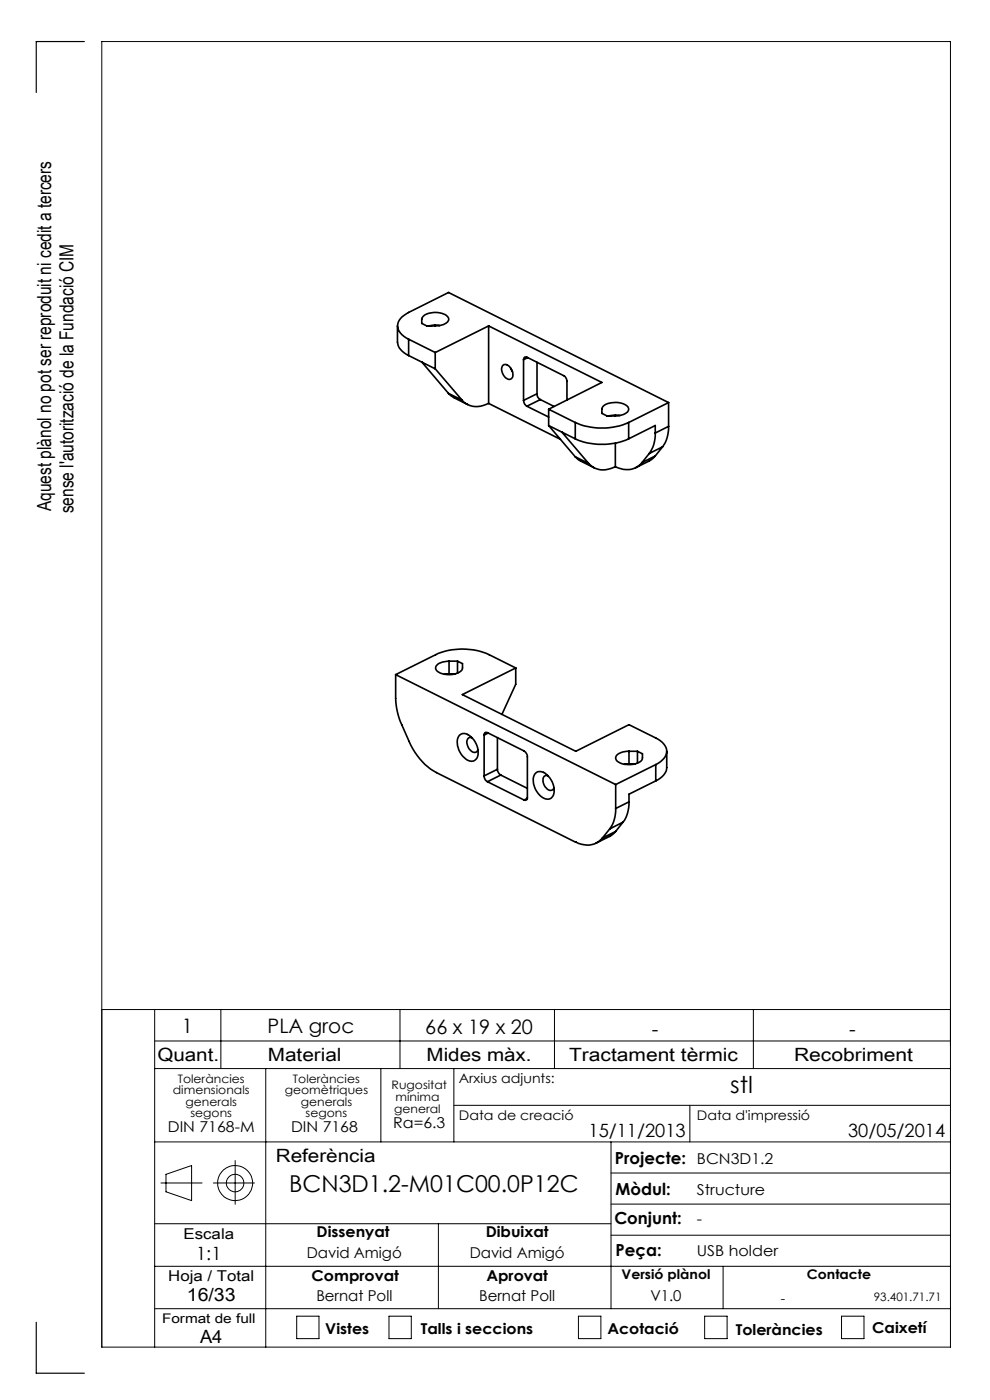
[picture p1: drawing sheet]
<svg xmlns="http://www.w3.org/2000/svg" width="210mm" height="297mm" viewBox="0 0 210 297" stroke-linecap="round" stroke-linejoin="round" font-family="sans-serif">
<g fill="none" stroke="#000" stroke-width=".21">
<path d="M21.6 214.2h180M32.8 214.2v71.6M46.8 214.2v12.5M84.8 214.2v12.5M117.6 214.2v12.5M159.8 214.2v12.5M32.8 220.8h168.8M32.8 226.7h168.8M56.4 226.7v59.1M80.8 226.7v15.5M96.3 226.7v15.5M96.3 234.5h105.3"/>
<path d="M146.3 234.5v7.7M32.8 259.6h96.8M32.8 242.2h168.8M34.1 251h8.8M35.2 249.1l5.4-1.8v7.4l-5.4-1.9zM45.3 251h8.7M49.9 246.2v9.3M93 259.6v18M129.6 242.2v35.4M129.6 255.4h72M129.6 248.8h72M32.8 277.6h168.8"/>
<path d="M32.8 268.6h168.8M62.9 279.2h4.8v4.8h-4.8zM82.5 279.2h4.7v4.8h-4.7zM122.7 279.2h4.8v4.8h-4.8zM129.6 262h72M149.5 279.2h4.7v4.8h-4.7zM153.4 268.6v9M178.5 279.2h4.8v4.8h-4.8zM21.6 285.8h180v-277h-180v277"/>
<circle cx="49.9" cy="251" r="3.7"/>
<circle cx="49.9" cy="251" r="1.86"/>
</g>
<path d="M17.9 8.8h-10.2v10.8M7.7 280.5v10.8h10.2" fill="none" stroke="#000" stroke-width=".25"/>
<g fill="none" stroke="#000" stroke-width=".35">
<path d="M84.3 69.1v3.5a3.7 3.7 0 0 0 2.4 2.8M86.7 72a3.3 3.3 0 0 1-2.3-3.3l.5-1.1 1.2-1 9-4.5 46.7 23.3M86.7 72l5.6 2.8M86.7 75.4l5.6 2.8M86.7 72v3.4M89.5 76.8l5.6 6.7M89.8 67.1a4.3 4.3 0 0 1 5.2 .1 1.1 1.1 0 0 1-.9 1.7l-.9 .2h-2.7l-1-.5v-1.1zM92.3 74.8v3.4M92.3 78.2l5.7 6.7M92.3 69l.1 .1M93.3 69.1l-1.3-.1-1 .1M103.6 69.1l24.1 12-11.3 5.7"/>
<path d="M103.6 69.1l-11.3 5.7M103.6 69.1v16.5M106.7 77.5a1.32 1.32 0 0 1 1.8 .8 1.36 1.36 0 0 1-.4 2.2 2.1 2.1 0 0 1-1.4-3zM108.3 78.1l.4 .7M111.1 76.3a.5 .5 0 0 1 .7-.5l7.8 3.9a1.47 1.47 0 0 1 .7 1.2v4M111.1 76.3v8.6M111.9 75.9l-.8 .4M113.9 76.9v6.6M95.1 83.5l1.3 .9 2.8 1.4M95.1 83.5l2.9 1.4M98 84.9a4.4 4.4 0 0 0 5.6 .7M103.6 85.6l15.3 7.6"/>
<path d="M111.1 84.9a1.46 1.46 0 0 0 .7 1.3M111.8 86.2l4.6 2.3M113.9 83.5a1.29 1.29 0 0 0 .7 1.3M113.9 83.5l-2.8 1.4M114.6 84.8l-2.8 1.4M114.6 84.8l2.9 1.4M116.4 86.8l5.6 2.8M116.4 90.3l5.6 2.8M116.4 86.8v3.5M116.4 90.3l5.6 6.6M119.2 91.7l5.6 6.6M122 89.6a14.4 14.4 0 0 0 11.4 0"/>
<path d="M122 93.1a14.4 14.4 0 0 0 11.4 0M122 96.9l.8 .7 3.3 1.7M122 89.6v3.5M122 96.9l2.8 1.4M124.8 98.3a4.5 4.5 0 0 0 5.7 .7M128 86.1a4.4 4.4 0 0 1 5.2 .2 1.14 1.14 0 0 1-1 1.6l-.4 .1a7.6 7.6 0 0 1-3.1 .2l-1-.5v-1.1zM130.5 88v.2M130.5 94v5M131.5 88.2l-.8-.2-1.5 .2M133.4 89.6v3.5M136.2 98.1a4.3 4.3 0 0 1-5.7 .9M137.7 96.2l-1.5 1.9"/>
<path d="M139 91.9a6.9 6.9 0 0 1-1.3 4.3M139 96.7l-1.3 1.1-2.9 1.4M139 91.9v-1.6l-5.6 2.8M139 96.7l-2.8 1.4M140.5 94.8l-2.8 1.4M140.5 94.8l-1.5 1.9M141.8 90.4a6.9 6.9 0 0 1-1.3 4.4M141.8 85.4l-8.4 4.2M141.8 90.4l-2.8 1.5M141.8 85.4v5M83.9 143.1v5.1a14.5 14.5 0 0 0 1.3 5.6 29.4 29.4 0 0 0 2.8 5.8 11.9 11.9 0 0 0 4.6 4.3l29.5 14.8M83.9 143.1l46.7 23.3"/>
<path d="M95.2 140.3a3 3 0 0 0-2.8 1.2 1.64 1.64 0 0 0 1.8 1.5 4.2 4.2 0 0 0 3.8-.8l.1-1.4-1.1-.5M95.2 143h-.9M95.2 140.3h1.8M95.2 140.3v2.7M95.2 143h1.4M97 140.3v2.5M97.4 156a1.7 1.7 0 0 1 2.5 .3 4 4 0 0 1 1.2 4.7 1.66 1.66 0 0 1-2.7-.3 3.8 3.8 0 0 1-1-4.7zM100.1 156.5a.83 .83 0 0 0-.9 .2 .83 .83 0 0 0-.2 .9 2.03 2.03 0 0 0 1.9 2l.5-.6M102.7 156a.46 .46 0 0 1 .2-.6 .46 .46 0 0 1 .5 0l7.8 3.9a1.6 1.6 0 0 1 .7 1.2v8.7a.47 .47 0 0 1-.2 .5 .47 .47 0 0 1-.5 0M102.7 156v8.6M103.5 155.5l-.8 .5M105.5 156.5v6.7"/>
<path d="M109.4 141.7l-5.6-2.8a14 14 0 0 0-11.4 0l-8.5 4.2M109.4 141.7l-11.3 5.7 24 12 11.3-5.7 5.7 2.9a3.3 3.3 0 0 1 2.3 3.2l-.6 1.1-.7 .7-1 .6M109.4 141.7v3.5l-2.9 6.3M133.4 159.4a2.94 2.94 0 0 0-2.8 1.3 1.7 1.7 0 0 0 1.8 1.4 3.8 3.8 0 0 0 3.8-1.1l.1-1.1-1.1-.5M133.4 159.4v2.7M133.4 159.4h1.8M135.2 159.4v2.5M141.4 159.4v3.4a3.5 3.5 0 0 1-2.3 2.9M102.7 164.6a1.38 1.38 0 0 0 .7 1.2M103.4 165.8l7.8 3.9M105.5 163.2a1.6 1.6 0 0 0 .7 1.2M105.5 163.2l-2.8 1.4"/>
<path d="M106.2 164.4l-2.8 1.4M106.2 164.4l5.7 2.8M111.9 169.4l-.7 .3M113.6 164.1a1.83 1.83 0 0 1 2.7 .6 3.9 3.9 0 0 1 .9 4.3 1.57 1.57 0 0 1-2.4 0 4.3 4.3 0 0 1-1.4-4.7zM116.2 164.6a.83 .83 0 0 0-.8 .2 .83 .83 0 0 0-.2 .9 2.1 2.1 0 0 0 1.6 2 .66 .66 0 0 0 .7-.6M122.1 178.6v.1M127.8 177.8a4.4 4.4 0 0 1-5.7 .8M129.3 175.9l-1.5 1.9M130.6 171.5a6.9 6.9 0 0 1-1.3 4.4M130.6 176.4l-1.2 1-3 1.5M130.6 166.4v5.1M130.6 176.4l-2.8 1.4"/>
<path d="M132.2 174.4l-2.9 1.5M132.2 174.4l-1.6 2M133.4 170.1a6.7 6.7 0 0 1-1.2 4.3M133.4 162.1h-.9M133.4 170.1l-2.8 1.4M133.4 162.1h1.4M139.1 162.2v3.5M139.1 165.7l-5.7 2.8v1.6M139.1 162.2l-8.5 4.2"/>
</g>
<g font-size="4.9">
<text x="154.9" y="231.8">stl</text>
<text x="61.3" y="253">BCN3D1.2-M01C00.0P12C</text>
</g>
<g font-size="4.2">
<text x="38.6" y="219">1</text>
<text x="56.8" y="219.2">PLA groc</text>
<text x="90.2" y="219.4">66 x 19 x 20</text>
<text x="138.3" y="219.7">-</text>
<text x="180.1" y="219.7">-</text>
</g>
<g font-size="4.1">
<text x="10.9" y="108.4" transform="rotate(-90 10.9 108.4)">Aquest plànol no pot ser reproduit ni cedit a tercers</text>
<text x="15.6" y="108.9" transform="rotate(-90 15.6 108.9)">sense l'autorització de la Fundació CIM</text>
</g>
<g font-size="3.9">
<text x="33.4" y="225">Quant.</text>
<text x="56.8" y="225">Material</text>
<text x="90.5" y="225">Mides màx.</text>
<text x="120.7" y="225">Tractament tèrmic</text>
<text x="168.4" y="225">Recobriment</text>
<text x="124.8" y="241.3">15/11/2013</text>
<text x="179.9" y="241.3">30/05/2014</text>
<text x="58.5" y="246.5">Referència</text>
<text x="41.6" y="267.2">1:1</text>
<text x="39.7" y="276.1">16/33</text>
<text x="42.4" y="284.9">A4</text>
</g>
<g font-size="3.5">
<text x="130.5" y="246.8">Projecte:</text>
<text x="130.6" y="253.4">Mòdul:</text>
<text x="130.3" y="259.8">Conjunt:</text>
<text x="130.6" y="266.4">Peça:</text>
</g>
<g font-size="3.2">
<text x="83.4" y="239.3">Ra=6.3</text>
<text x="35.6" y="240.1">DIN 7168-M</text>
<text x="61.7" y="240.1">DIN 7168</text>
<text x="147.8" y="246.8">BCN3D1.2</text>
<text x="147.8" y="253.4">Structure</text>
<text x="38.9" y="262.9">Escala</text>
<text x="67.2" y="262.5">Dissenyat</text>
<text x="103" y="262.5">Dibuixat</text>
<text x="147.8" y="259.8">-</text>
<text x="65.1" y="266.8">David Amigó</text>
<text x="99.6" y="266.8">David Amigó</text>
<text x="147.8" y="266.4">USB holder</text>
<text x="35.7" y="271.7">Hoja / Total</text>
<text x="66.1" y="271.7">Comprovat</text>
<text x="103.2" y="271.7">Aprovat</text>
<text x="67.1" y="276.1">Bernat Poll</text>
<text x="101.6" y="276.1">Bernat Poll</text>
<text x="138" y="276.1">V1.0</text>
<text x="69" y="283.1">Vistes</text>
<text x="89.3" y="283.1">Talls i seccions</text>
<text x="128.8" y="283.1">Acotació</text>
<text x="156.1" y="283.2">Toleràncies</text>
<text x="185" y="282.8">Caixetí</text>
</g>
<g font-size="2.8">
<text x="97.3" y="229.6">Arxius adjunts:</text>
<text x="97.3" y="237.7">Data de creació</text>
<text x="147.8" y="237.7">Data d'impressió</text>
<text x="131.8" y="271.4">Versió plànol</text>
<text x="171.2" y="271.4">Contacte</text>
<text x="34.4" y="280.7">Format de full</text>
<text x="165.6" y="276.3">-</text>
</g>
<g font-size="2.5">
<text x="36.7" y="232.1">dimensionals</text>
<text x="37.7" y="229.6">Toleràncies</text>
<text x="60.4" y="232.1">geomètriques</text>
<text x="62.1" y="229.6">Toleràncies</text>
<text x="83.1" y="231">Rugositat</text>
<text x="83.9" y="233.5">mínima</text>
<text x="39.4" y="234.6">generals</text>
<text x="40.4" y="237.1">segons</text>
<text x="63.8" y="234.6">generals</text>
<text x="64.8" y="237.1">segons</text>
<text x="83.6" y="236.2">general</text>
<text x="185.4" y="276.1">93.401.71.71</text>
</g>
</svg>
